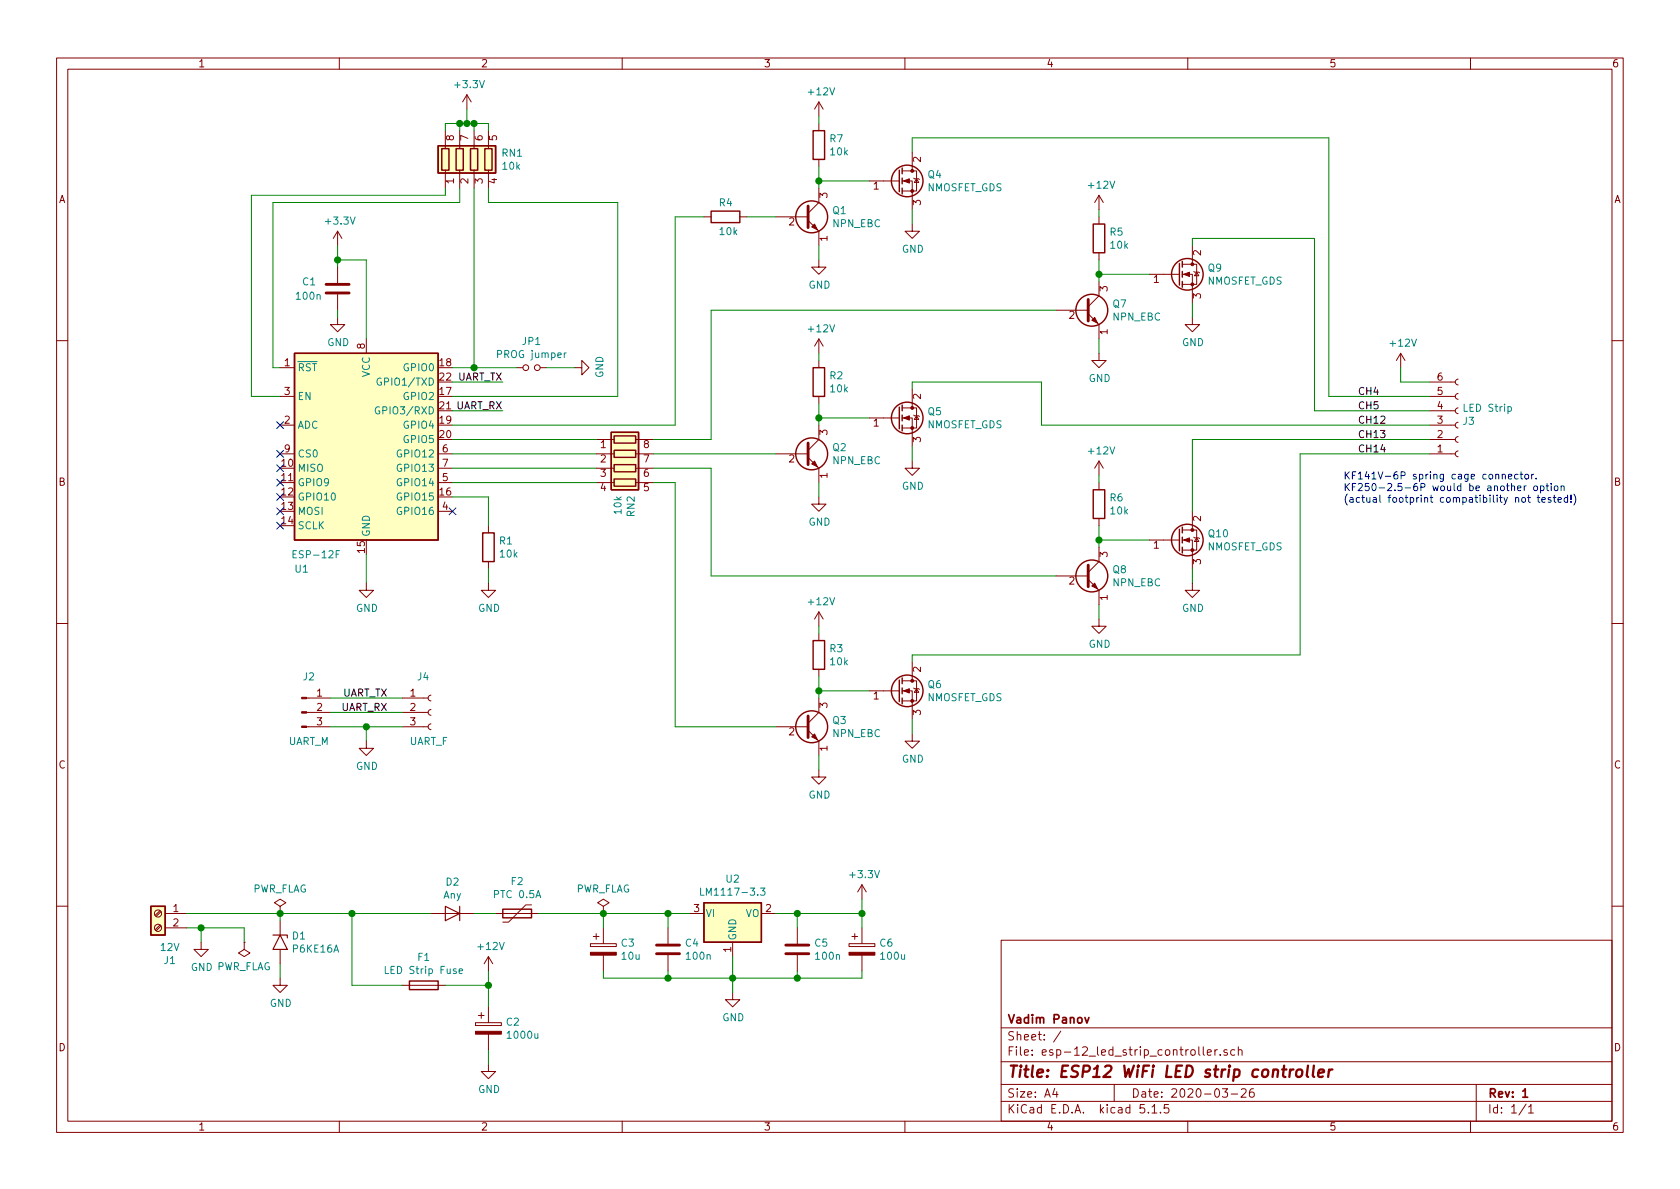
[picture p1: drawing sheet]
EESchema Schematic File Version 4
EELAYER 30 0
EELAYER END
$Descr A4 11693 8268
encoding utf-8
Sheet 1 1
Title "ESP12 WiFi LED strip controller"
Date "2020-03-26"
Rev "1"
Comp "Vadim Panov"
Comment1 ""
Comment2 ""
Comment3 ""
Comment4 ""
$EndDescr
$Comp
L RF_Module:ESP-12F U1
U 1 1
P 2550 3150
F 0 "U1" H 2100 2350 50  0000 C CNN
F 1 "ESP-12F" H 2200 2450 50  0000 C CNN
F 2 "RF_Module:ESP-12E" H 2550 3150 50  0001 C CNN
F 3 "http://wiki.ai-thinker.com/_media/esp8266/esp8266_series_modules_user_manual_v1.1.pdf" H 2200 3250 50  0001 C CNN
	1    2550 3150
	1    0    0    -1  
$EndComp
$Comp
L Regulator_Linear:LM1117-3.3 U2
U 1 1
P 5100 6350
F 0 "U2" H 5100 6592 50  0000 C CNN
F 1 "LM1117-3.3" H 5100 6501 50  0000 C CNN
F 2 "Package_TO_SOT_THT:TO-220-3_Vertical" H 5100 6350 50  0001 C CNN
F 3 "http://www.ti.com/lit/ds/symlink/lm1117.pdf" H 5100 6350 50  0001 C CNN
	1    5100 6350
	1    0    0    -1  
$EndComp
$Comp
L Device:Fuse F1
U 1 1
P 2950 6850
F 0 "F1" V 2753 6850 50  0000 C CNN
F 1 "LED Strip Fuse" V 2844 6850 50  0000 C CNN
F 2 "Fuse:Fuseholder_Cylinder-5x20mm_Schurter_0031_8201_Horizontal_Open" V 2880 6850 50  0001 C CNN
F 3 "~" H 2950 6850 50  0001 C CNN
	1    2950 6850
	0    1    1    0   
$EndComp
$Comp
L Device:Polyfuse F2
U 1 1
P 3600 6350
F 0 "F2" V 3375 6350 50  0000 C CNN
F 1 "PTC 0.5A" V 3466 6350 50  0000 C CNN
F 2 "Capacitor_THT:C_Disc_D8.0mm_W2.5mm_P5.00mm" H 3650 6150 50  0001 L CNN
F 3 "~" H 3600 6350 50  0001 C CNN
	1    3600 6350
	0    1    1    0   
$EndComp
$Comp
L Diode:1.5KExxA D1
U 1 1
P 1950 6550
F 0 "D1" V 1904 6629 50  0000 L CNN
F 1 "P6KE16A" V 1995 6629 50  0000 L CNN
F 2 "Diode_THT:D_DO-15_P15.24mm_Horizontal" H 1950 6350 50  0001 C CNN
F 3 "https://www.vishay.com/docs/88301/15ke.pdf" H 1900 6550 50  0001 C CNN
	1    1950 6550
	0    1    1    0   
$EndComp
$Comp
L Device:Q_NMOS_GDS Q4
U 1 1
P 6250 1250
F 0 "Q4" H 6454 1296 50  0000 L CNN
F 1 "NMOSFET_GDS" H 6454 1205 50  0000 L CNN
F 2 "Package_TO_SOT_THT:TO-220-3_Vertical" H 6450 1350 50  0001 C CNN
F 3 "~" H 6250 1250 50  0001 C CNN
	1    6250 1250
	1    0    0    -1  
$EndComp
Wire Wire Line
	1950 2750 1750 2750
$Comp
L power:+3.3V #PWR08
U 1 1
P 3250 750
F 0 "#PWR08" H 3250 600 50  0001 C CNN
F 1 "+3.3V" H 3265 923 50  0000 C CNN
F 2 "" H 3250 750 50  0001 C CNN
F 3 "" H 3250 750 50  0001 C CNN
	1    3250 750 
	1    0    0    -1  
$EndComp
$Comp
L power:GND #PWR06
U 1 1
P 2550 4050
F 0 "#PWR06" H 2550 3800 50  0001 C CNN
F 1 "GND" H 2555 3877 50  0000 C CNN
F 2 "" H 2550 4050 50  0001 C CNN
F 3 "" H 2550 4050 50  0001 C CNN
	1    2550 4050
	1    0    0    -1  
$EndComp
$Comp
L power:+3.3V #PWR020
U 1 1
P 6000 6250
F 0 "#PWR020" H 6000 6100 50  0001 C CNN
F 1 "+3.3V" H 6015 6423 50  0000 C CNN
F 2 "" H 6000 6250 50  0001 C CNN
F 3 "" H 6000 6250 50  0001 C CNN
	1    6000 6250
	1    0    0    -1  
$EndComp
$Comp
L power:GND #PWR013
U 1 1
P 5100 6900
F 0 "#PWR013" H 5100 6650 50  0001 C CNN
F 1 "GND" H 5105 6727 50  0000 C CNN
F 2 "" H 5100 6900 50  0001 C CNN
F 3 "" H 5100 6900 50  0001 C CNN
	1    5100 6900
	1    0    0    -1  
$EndComp
$Comp
L Device:D D2
U 1 1
P 3150 6350
F 0 "D2" H 3150 6134 50  0000 C CNN
F 1 "Any" H 3150 6225 50  0000 C CNN
F 2 "Diode_SMD:D_SMA-SMB_Universal_Handsoldering" H 3150 6350 50  0001 C CNN
F 3 "~" H 3150 6350 50  0001 C CNN
	1    3150 6350
	-1   0    0    1   
$EndComp
$Comp
L Device:R R1
U 1 1
P 3400 3800
F 0 "R1" H 3470 3846 50  0000 L CNN
F 1 "10k" H 3470 3755 50  0000 L CNN
F 2 "Resistor_SMD:R_0603_1608Metric_Pad1.05x0.95mm_HandSolder" V 3330 3800 50  0001 C CNN
F 3 "~" H 3400 3800 50  0001 C CNN
	1    3400 3800
	1    0    0    -1  
$EndComp
Wire Wire Line
	3150 3450 3400 3450
Wire Wire Line
	3400 3450 3400 3650
Wire Wire Line
	3400 4050 3400 3950
$Comp
L Connector:Screw_Terminal_01x02 J1
U 1 1
P 1100 6350
F 0 "J1" H 1018 6025 50  0000 C CNN
F 1 "12V" H 1018 6116 50  0000 C CNN
F 2 "Connector_Phoenix_MSTB:PhoenixContact_MSTBVA_2,5_2-G-5,08_1x02_P5.08mm_Vertical" H 1100 6350 50  0001 C CNN
F 3 "~" H 1100 6350 50  0001 C CNN
	1    1100 6350
	-1   0    0    -1  
$EndComp
$Comp
L power:GND #PWR01
U 1 1
P 1400 6550
F 0 "#PWR01" H 1400 6300 50  0001 C CNN
F 1 "GND" H 1405 6377 50  0000 C CNN
F 2 "" H 1400 6550 50  0001 C CNN
F 3 "" H 1400 6550 50  0001 C CNN
	1    1400 6550
	1    0    0    -1  
$EndComp
Wire Wire Line
	1300 6450 1400 6450
Wire Wire Line
	1400 6450 1400 6550
Wire Wire Line
	1950 6350 1950 6400
$Comp
L power:GND #PWR02
U 1 1
P 1950 6800
F 0 "#PWR02" H 1950 6550 50  0001 C CNN
F 1 "GND" H 1955 6627 50  0000 C CNN
F 2 "" H 1950 6800 50  0001 C CNN
F 3 "" H 1950 6800 50  0001 C CNN
	1    1950 6800
	1    0    0    -1  
$EndComp
Wire Wire Line
	1950 6350 2450 6350
Connection ~ 1950 6350
Wire Wire Line
	1950 6700 1950 6800
Wire Wire Line
	2550 4050 2550 3850
$Comp
L power:GND #PWR010
U 1 1
P 3400 4050
F 0 "#PWR010" H 3400 3800 50  0001 C CNN
F 1 "GND" H 3405 3877 50  0000 C CNN
F 2 "" H 3400 4050 50  0001 C CNN
F 3 "" H 3400 4050 50  0001 C CNN
	1    3400 4050
	1    0    0    -1  
$EndComp
$Comp
L Device:C C1
U 1 1
P 2350 2000
F 0 "C1" H 2100 2050 50  0000 L CNN
F 1 "100n" H 2050 1950 50  0000 L CNN
F 2 "Capacitor_SMD:C_0603_1608Metric_Pad1.05x0.95mm_HandSolder" H 2388 1850 50  0001 C CNN
F 3 "~" H 2350 2000 50  0001 C CNN
	1    2350 2000
	1    0    0    -1  
$EndComp
$Comp
L Device:CP C3
U 1 1
P 4200 6600
F 0 "C3" H 4318 6646 50  0000 L CNN
F 1 "10u" H 4318 6555 50  0000 L CNN
F 2 "Capacitor_SMD:C_0805_2012Metric_Pad1.15x1.40mm_HandSolder" H 4238 6450 50  0001 C CNN
F 3 "~" H 4200 6600 50  0001 C CNN
	1    4200 6600
	1    0    0    -1  
$EndComp
$Comp
L power:+3.3V #PWR04
U 1 1
P 2350 1700
F 0 "#PWR04" H 2350 1550 50  0001 C CNN
F 1 "+3.3V" H 2365 1873 50  0000 C CNN
F 2 "" H 2350 1700 50  0001 C CNN
F 3 "" H 2350 1700 50  0001 C CNN
	1    2350 1700
	1    0    0    -1  
$EndComp
$Comp
L power:GND #PWR05
U 1 1
P 2350 2200
F 0 "#PWR05" H 2350 1950 50  0001 C CNN
F 1 "GND" H 2355 2027 50  0000 C CNN
F 2 "" H 2350 2200 50  0001 C CNN
F 3 "" H 2350 2200 50  0001 C CNN
	1    2350 2200
	1    0    0    -1  
$EndComp
Wire Wire Line
	2350 2150 2350 2200
$Comp
L Device:CP C6
U 1 1
P 6000 6600
F 0 "C6" H 6118 6646 50  0000 L CNN
F 1 "100u" H 6118 6555 50  0000 L CNN
F 2 "Capacitor_Tantalum_SMD:CP_EIA-6032-28_Kemet-C_Pad2.25x2.35mm_HandSolder" H 6038 6450 50  0001 C CNN
F 3 "~" H 6000 6600 50  0001 C CNN
	1    6000 6600
	1    0    0    -1  
$EndComp
Wire Wire Line
	3750 6350 4200 6350
Wire Wire Line
	4200 6450 4200 6350
Connection ~ 4200 6350
Wire Wire Line
	4200 6350 4650 6350
Wire Wire Line
	3300 6350 3450 6350
Wire Wire Line
	5400 6350 5550 6350
Wire Wire Line
	6000 6350 6000 6450
Wire Wire Line
	6000 6250 6000 6350
Connection ~ 6000 6350
Wire Wire Line
	4200 6750 4200 6800
Wire Wire Line
	4200 6800 4650 6800
Wire Wire Line
	6000 6800 6000 6750
Wire Wire Line
	5100 6650 5100 6800
Connection ~ 5100 6800
Wire Wire Line
	5100 6800 5550 6800
Wire Wire Line
	5100 6900 5100 6800
Wire Wire Line
	2800 6850 2450 6850
Wire Wire Line
	2450 6850 2450 6350
Connection ~ 2450 6350
Wire Wire Line
	2450 6350 3000 6350
$Comp
L power:+12V #PWR09
U 1 1
P 3400 6750
F 0 "#PWR09" H 3400 6600 50  0001 C CNN
F 1 "+12V" H 3415 6923 50  0000 C CNN
F 2 "" H 3400 6750 50  0001 C CNN
F 3 "" H 3400 6750 50  0001 C CNN
	1    3400 6750
	1    0    0    -1  
$EndComp
$Comp
L Device:R R7
U 1 1
P 5700 1000
F 0 "R7" H 5770 1046 50  0000 L CNN
F 1 "10k" H 5770 955 50  0000 L CNN
F 2 "Resistor_SMD:R_0603_1608Metric_Pad1.05x0.95mm_HandSolder" V 5630 1000 50  0001 C CNN
F 3 "~" H 5700 1000 50  0001 C CNN
	1    5700 1000
	1    0    0    -1  
$EndComp
$Comp
L power:GND #PWR015
U 1 1
P 5700 1800
F 0 "#PWR015" H 5700 1550 50  0001 C CNN
F 1 "GND" H 5705 1627 50  0000 C CNN
F 2 "" H 5700 1800 50  0001 C CNN
F 3 "" H 5700 1800 50  0001 C CNN
	1    5700 1800
	1    0    0    -1  
$EndComp
$Comp
L power:+12V #PWR014
U 1 1
P 5700 800
F 0 "#PWR014" H 5700 650 50  0001 C CNN
F 1 "+12V" H 5715 973 50  0000 C CNN
F 2 "" H 5700 800 50  0001 C CNN
F 3 "" H 5700 800 50  0001 C CNN
	1    5700 800 
	1    0    0    -1  
$EndComp
Wire Wire Line
	5700 800  5700 850 
Wire Wire Line
	5700 1150 5700 1250
Wire Wire Line
	6050 1250 5700 1250
Connection ~ 5700 1250
Wire Wire Line
	5700 1250 5700 1300
$Comp
L power:GND #PWR022
U 1 1
P 6350 1550
F 0 "#PWR022" H 6350 1300 50  0001 C CNN
F 1 "GND" H 6355 1377 50  0000 C CNN
F 2 "" H 6350 1550 50  0001 C CNN
F 3 "" H 6350 1550 50  0001 C CNN
	1    6350 1550
	1    0    0    -1  
$EndComp
Wire Wire Line
	6350 1450 6350 1550
Wire Wire Line
	5700 1700 5700 1800
$Comp
L power:GND #PWR03
U 1 1
P 2550 5150
F 0 "#PWR03" H 2550 4900 50  0001 C CNN
F 1 "GND" H 2555 4977 50  0000 C CNN
F 2 "" H 2550 5150 50  0001 C CNN
F 3 "" H 2550 5150 50  0001 C CNN
	1    2550 5150
	1    0    0    -1  
$EndComp
Text Label 2700 4850 2    50   ~ 0
UART_TX
Wire Wire Line
	3150 2850 3500 2850
Text Label 3500 2650 2    50   ~ 0
UART_TX
Text Label 3500 2850 2    50   ~ 0
UART_RX
Wire Wire Line
	3500 2650 3150 2650
$Comp
L Device:Q_NMOS_GDS Q5
U 1 1
P 6250 2900
F 0 "Q5" H 6454 2946 50  0000 L CNN
F 1 "NMOSFET_GDS" H 6454 2855 50  0000 L CNN
F 2 "Package_TO_SOT_THT:TO-220-3_Vertical" H 6450 3000 50  0001 C CNN
F 3 "~" H 6250 2900 50  0001 C CNN
	1    6250 2900
	1    0    0    -1  
$EndComp
$Comp
L power:GND #PWR017
U 1 1
P 5700 3450
F 0 "#PWR017" H 5700 3200 50  0001 C CNN
F 1 "GND" H 5705 3277 50  0000 C CNN
F 2 "" H 5700 3450 50  0001 C CNN
F 3 "" H 5700 3450 50  0001 C CNN
	1    5700 3450
	1    0    0    -1  
$EndComp
Wire Wire Line
	6050 2900 5700 2900
Wire Wire Line
	5700 2900 5700 2950
$Comp
L power:GND #PWR023
U 1 1
P 6350 3200
F 0 "#PWR023" H 6350 2950 50  0001 C CNN
F 1 "GND" H 6355 3027 50  0000 C CNN
F 2 "" H 6350 3200 50  0001 C CNN
F 3 "" H 6350 3200 50  0001 C CNN
	1    6350 3200
	1    0    0    -1  
$EndComp
Wire Wire Line
	6350 3100 6350 3200
Wire Wire Line
	5700 3350 5700 3450
$Comp
L Device:Q_NMOS_GDS Q6
U 1 1
P 6250 4800
F 0 "Q6" H 6454 4846 50  0000 L CNN
F 1 "NMOSFET_GDS" H 6454 4755 50  0000 L CNN
F 2 "Package_TO_SOT_THT:TO-220-3_Vertical" H 6450 4900 50  0001 C CNN
F 3 "~" H 6250 4800 50  0001 C CNN
	1    6250 4800
	1    0    0    -1  
$EndComp
$Comp
L power:GND #PWR019
U 1 1
P 5700 5350
F 0 "#PWR019" H 5700 5100 50  0001 C CNN
F 1 "GND" H 5705 5177 50  0000 C CNN
F 2 "" H 5700 5350 50  0001 C CNN
F 3 "" H 5700 5350 50  0001 C CNN
	1    5700 5350
	1    0    0    -1  
$EndComp
$Comp
L power:+12V #PWR018
U 1 1
P 5700 4350
F 0 "#PWR018" H 5700 4200 50  0001 C CNN
F 1 "+12V" H 5715 4523 50  0000 C CNN
F 2 "" H 5700 4350 50  0001 C CNN
F 3 "" H 5700 4350 50  0001 C CNN
	1    5700 4350
	1    0    0    -1  
$EndComp
Wire Wire Line
	6050 4800 5700 4800
Wire Wire Line
	5700 4800 5700 4850
$Comp
L power:GND #PWR024
U 1 1
P 6350 5100
F 0 "#PWR024" H 6350 4850 50  0001 C CNN
F 1 "GND" H 6355 4927 50  0000 C CNN
F 2 "" H 6350 5100 50  0001 C CNN
F 3 "" H 6350 5100 50  0001 C CNN
	1    6350 5100
	1    0    0    -1  
$EndComp
Wire Wire Line
	6350 5000 6350 5100
Wire Wire Line
	5700 5250 5700 5350
$Comp
L Device:Q_NMOS_GDS Q9
U 1 1
P 8200 1900
F 0 "Q9" H 8404 1946 50  0000 L CNN
F 1 "NMOSFET_GDS" H 8404 1855 50  0000 L CNN
F 2 "Package_TO_SOT_THT:TO-220-3_Vertical" H 8400 2000 50  0001 C CNN
F 3 "~" H 8200 1900 50  0001 C CNN
	1    8200 1900
	1    0    0    -1  
$EndComp
$Comp
L power:GND #PWR026
U 1 1
P 7650 2450
F 0 "#PWR026" H 7650 2200 50  0001 C CNN
F 1 "GND" H 7655 2277 50  0000 C CNN
F 2 "" H 7650 2450 50  0001 C CNN
F 3 "" H 7650 2450 50  0001 C CNN
	1    7650 2450
	1    0    0    -1  
$EndComp
Wire Wire Line
	8000 1900 7650 1900
Wire Wire Line
	7650 1900 7650 1950
$Comp
L power:GND #PWR029
U 1 1
P 8300 2200
F 0 "#PWR029" H 8300 1950 50  0001 C CNN
F 1 "GND" H 8305 2027 50  0000 C CNN
F 2 "" H 8300 2200 50  0001 C CNN
F 3 "" H 8300 2200 50  0001 C CNN
	1    8300 2200
	1    0    0    -1  
$EndComp
Wire Wire Line
	8300 2100 8300 2200
Wire Wire Line
	7650 2350 7650 2450
$Comp
L power:GND #PWR028
U 1 1
P 7650 4300
F 0 "#PWR028" H 7650 4050 50  0001 C CNN
F 1 "GND" H 7655 4127 50  0000 C CNN
F 2 "" H 7650 4300 50  0001 C CNN
F 3 "" H 7650 4300 50  0001 C CNN
	1    7650 4300
	1    0    0    -1  
$EndComp
Wire Wire Line
	8000 3750 7650 3750
Wire Wire Line
	7650 3750 7650 3800
$Comp
L power:GND #PWR030
U 1 1
P 8300 4050
F 0 "#PWR030" H 8300 3800 50  0001 C CNN
F 1 "GND" H 8305 3877 50  0000 C CNN
F 2 "" H 8300 4050 50  0001 C CNN
F 3 "" H 8300 4050 50  0001 C CNN
	1    8300 4050
	1    0    0    -1  
$EndComp
Wire Wire Line
	8300 3950 8300 4050
Wire Wire Line
	7650 4200 7650 4300
Wire Wire Line
	3150 2950 4700 2950
Wire Wire Line
	4700 2950 4700 1500
$Comp
L power:+12V #PWR031
U 1 1
P 9750 2550
F 0 "#PWR031" H 9750 2400 50  0001 C CNN
F 1 "+12V" H 9765 2723 50  0000 C CNN
F 2 "" H 9750 2550 50  0001 C CNN
F 3 "" H 9750 2550 50  0001 C CNN
	1    9750 2550
	1    0    0    -1  
$EndComp
Wire Wire Line
	6350 1050 6350 950 
Wire Wire Line
	6350 950  9250 950 
Wire Wire Line
	9250 950  9250 2750
Wire Wire Line
	8300 1700 8300 1650
Wire Wire Line
	8300 1650 9150 1650
Wire Wire Line
	9150 1650 9150 2850
Wire Wire Line
	6350 2700 6350 2650
Wire Wire Line
	6350 2650 7250 2650
Wire Wire Line
	6350 4600 6350 4550
Wire Wire Line
	6350 4550 9050 4550
Wire Wire Line
	9050 4550 9050 3150
Wire Wire Line
	1300 6350 1950 6350
$Comp
L Device:C C4
U 1 1
P 4650 6600
F 0 "C4" H 4765 6646 50  0000 L CNN
F 1 "100n" H 4765 6555 50  0000 L CNN
F 2 "Capacitor_SMD:C_0603_1608Metric_Pad1.05x0.95mm_HandSolder" H 4688 6450 50  0001 C CNN
F 3 "~" H 4650 6600 50  0001 C CNN
	1    4650 6600
	1    0    0    -1  
$EndComp
Wire Wire Line
	4650 6450 4650 6350
Connection ~ 4650 6350
Wire Wire Line
	4650 6350 4800 6350
Wire Wire Line
	4650 6750 4650 6800
Connection ~ 4650 6800
Wire Wire Line
	4650 6800 5100 6800
$Comp
L Device:C C5
U 1 1
P 5550 6600
F 0 "C5" H 5665 6646 50  0000 L CNN
F 1 "100n" H 5665 6555 50  0000 L CNN
F 2 "Capacitor_SMD:C_0603_1608Metric_Pad1.05x0.95mm_HandSolder" H 5588 6450 50  0001 C CNN
F 3 "~" H 5550 6600 50  0001 C CNN
	1    5550 6600
	1    0    0    -1  
$EndComp
Wire Wire Line
	5550 6350 5550 6450
Connection ~ 5550 6350
Wire Wire Line
	5550 6350 6000 6350
Wire Wire Line
	5550 6750 5550 6800
Connection ~ 5550 6800
Wire Wire Line
	5550 6800 6000 6800
$Comp
L Device:CP C2
U 1 1
P 3400 7150
F 0 "C2" H 3518 7196 50  0000 L CNN
F 1 "1000u" H 3518 7105 50  0000 L CNN
F 2 "Capacitor_THT:CP_Radial_D10.0mm_P5.00mm_P7.50mm" H 3438 7000 50  0001 C CNN
F 3 "~" H 3400 7150 50  0001 C CNN
	1    3400 7150
	1    0    0    -1  
$EndComp
Wire Wire Line
	3400 6850 3100 6850
$Comp
L power:GND #PWR07
U 1 1
P 3400 7400
F 0 "#PWR07" H 3400 7150 50  0001 C CNN
F 1 "GND" H 3405 7227 50  0000 C CNN
F 2 "" H 3400 7400 50  0001 C CNN
F 3 "" H 3400 7400 50  0001 C CNN
	1    3400 7400
	1    0    0    -1  
$EndComp
Wire Wire Line
	3400 7300 3400 7400
Text Label 9450 2750 0    50   ~ 0
CH4
Text Label 9450 2850 0    50   ~ 0
CH5
Text Label 9450 2950 0    50   ~ 0
CH12
Text Label 9450 3050 0    50   ~ 0
CH13
Text Label 9450 3150 0    50   ~ 0
CH14
Wire Wire Line
	9250 2750 9950 2750
Wire Wire Line
	9150 2850 9950 2850
Wire Wire Line
	8300 3050 9950 3050
Wire Wire Line
	9050 3150 9950 3150
Wire Wire Line
	9750 2550 9750 2650
Wire Wire Line
	9750 2650 9950 2650
Wire Wire Line
	3400 6850 3400 7000
Connection ~ 3400 6850
$Comp
L Device:Q_NPN_EBC Q1
U 1 1
P 5600 1500
F 0 "Q1" H 5791 1546 50  0000 L CNN
F 1 "NPN_EBC" H 5791 1455 50  0000 L CNN
F 2 "Package_TO_SOT_THT:TO-92_HandSolder" H 5800 1600 50  0001 C CNN
F 3 "~" H 5600 1500 50  0001 C CNN
	1    5600 1500
	1    0    0    -1  
$EndComp
$Comp
L Device:Q_NPN_EBC Q2
U 1 1
P 5600 3150
F 0 "Q2" H 5791 3196 50  0000 L CNN
F 1 "NPN_EBC" H 5791 3105 50  0000 L CNN
F 2 "Package_TO_SOT_THT:TO-92_HandSolder" H 5800 3250 50  0001 C CNN
F 3 "~" H 5600 3150 50  0001 C CNN
	1    5600 3150
	1    0    0    -1  
$EndComp
$Comp
L Device:Q_NPN_EBC Q3
U 1 1
P 5600 5050
F 0 "Q3" H 5791 5096 50  0000 L CNN
F 1 "NPN_EBC" H 5791 5005 50  0000 L CNN
F 2 "Package_TO_SOT_THT:TO-92_HandSolder" H 5800 5150 50  0001 C CNN
F 3 "~" H 5600 5050 50  0001 C CNN
	1    5600 5050
	1    0    0    -1  
$EndComp
$Comp
L Device:Q_NPN_EBC Q7
U 1 1
P 7550 2150
F 0 "Q7" H 7741 2196 50  0000 L CNN
F 1 "NPN_EBC" H 7741 2105 50  0000 L CNN
F 2 "Package_TO_SOT_THT:TO-92_HandSolder" H 7750 2250 50  0001 C CNN
F 3 "~" H 7550 2150 50  0001 C CNN
	1    7550 2150
	1    0    0    -1  
$EndComp
$Comp
L Device:Q_NPN_EBC Q8
U 1 1
P 7550 4000
F 0 "Q8" H 7741 4046 50  0000 L CNN
F 1 "NPN_EBC" H 7741 3955 50  0000 L CNN
F 2 "Package_TO_SOT_THT:TO-92_HandSolder" H 7750 4100 50  0001 C CNN
F 3 "~" H 7550 4000 50  0001 C CNN
	1    7550 4000
	1    0    0    -1  
$EndComp
NoConn ~ 1950 2950
NoConn ~ 1950 3150
NoConn ~ 1950 3250
NoConn ~ 1950 3350
NoConn ~ 1950 3450
NoConn ~ 1950 3550
NoConn ~ 1950 3650
NoConn ~ 3150 3550
Wire Wire Line
	3400 6750 3400 6850
$Comp
L Device:R_Pack04 RN1
U 1 1
P 3300 1100
F 0 "RN1" H 3488 1146 50  0000 L CNN
F 1 "10k" H 3488 1055 50  0000 L CNN
F 2 "Resistor_SMD:R_Array_Convex_4x0603" V 3575 1100 50  0001 C CNN
F 3 "~" H 3300 1100 50  0001 C CNN
	1    3300 1100
	1    0    0    -1  
$EndComp
Wire Wire Line
	1950 2550 1900 2550
$Comp
L Device:Jumper_NO_Small JP1
U 1 1
P 3700 2550
F 0 "JP1" H 3700 2735 50  0000 C CNN
F 1 "PROG jumper" H 3700 2644 50  0000 C CNN
F 2 "Connector_PinHeader_2.54mm:PinHeader_1x02_P2.54mm_Vertical" H 3700 2550 50  0001 C CNN
F 3 "~" H 3700 2550 50  0001 C CNN
	1    3700 2550
	1    0    0    -1  
$EndComp
$Comp
L power:GND #PWR012
U 1 1
P 4000 2550
F 0 "#PWR012" H 4000 2300 50  0001 C CNN
F 1 "GND" H 4005 2377 50  0000 C CNN
F 2 "" H 4000 2550 50  0001 C CNN
F 3 "" H 4000 2550 50  0001 C CNN
	1    4000 2550
	0    -1   -1   0   
$EndComp
Wire Wire Line
	4000 2550 3800 2550
Wire Wire Line
	3600 2550 3300 2550
Wire Wire Line
	2350 1700 2350 1800
Wire Wire Line
	2350 1800 2550 1800
Wire Wire Line
	2550 1800 2550 2350
Connection ~ 2350 1800
Wire Wire Line
	2350 1800 2350 1850
Wire Wire Line
	1900 2550 1900 1400
Wire Wire Line
	1900 1400 3200 1400
Wire Wire Line
	3200 1400 3200 1300
Wire Wire Line
	1750 2750 1750 1350
Wire Wire Line
	1750 1350 3100 1350
Wire Wire Line
	3100 1350 3100 1300
Wire Wire Line
	3300 2550 3300 1300
Connection ~ 3300 2550
Wire Wire Line
	3300 2550 3150 2550
Wire Wire Line
	4300 2750 4300 1400
Wire Wire Line
	4300 1400 3400 1400
Wire Wire Line
	3400 1400 3400 1300
Wire Wire Line
	3150 2750 4300 2750
Wire Wire Line
	3100 900  3100 850 
Wire Wire Line
	3100 850  3200 850 
Wire Wire Line
	3400 850  3400 900 
Wire Wire Line
	3300 900  3300 850 
Connection ~ 3300 850 
Wire Wire Line
	3300 850  3400 850 
Wire Wire Line
	3200 850  3200 900 
Connection ~ 3200 850 
Wire Wire Line
	3200 850  3250 850 
Wire Wire Line
	3250 750  3250 850 
Connection ~ 3250 850 
Wire Wire Line
	3250 850  3300 850 
$Comp
L power:PWR_FLAG #FLG0101
U 1 1
P 1950 6350
F 0 "#FLG0101" H 1950 6425 50  0001 C CNN
F 1 "PWR_FLAG" H 1950 6523 50  0000 C CNN
F 2 "" H 1950 6350 50  0001 C CNN
F 3 "~" H 1950 6350 50  0001 C CNN
	1    1950 6350
	1    0    0    -1  
$EndComp
$Comp
L power:PWR_FLAG #FLG0107
U 1 1
P 1700 6550
F 0 "#FLG0107" H 1700 6625 50  0001 C CNN
F 1 "PWR_FLAG" H 1700 6723 50  0000 C CNN
F 2 "" H 1700 6550 50  0001 C CNN
F 3 "~" H 1700 6550 50  0001 C CNN
	1    1700 6550
	-1   0    0    1   
$EndComp
Connection ~ 1400 6450
Wire Wire Line
	1400 6450 1700 6450
Wire Wire Line
	1700 6450 1700 6550
$Comp
L power:PWR_FLAG #FLG0108
U 1 1
P 4200 6350
F 0 "#FLG0108" H 4200 6425 50  0001 C CNN
F 1 "PWR_FLAG" H 4200 6523 50  0000 C CNN
F 2 "" H 4200 6350 50  0001 C CNN
F 3 "~" H 4200 6350 50  0001 C CNN
	1    4200 6350
	1    0    0    -1  
$EndComp
$Comp
L Device:R_Pack04 RN2
U 1 1
P 4350 3250
F 0 "RN2" H 4538 3296 50  0000 L CNN
F 1 "10k" H 4538 3205 50  0000 L CNN
F 2 "Resistor_SMD:R_Array_Convex_4x0603" V 4625 3250 50  0001 C CNN
F 3 "~" H 4350 3250 50  0001 C CNN
	1    4350 3250
	0    1    1    0   
$EndComp
Wire Wire Line
	4150 3150 3150 3150
Wire Wire Line
	3150 3250 4150 3250
Wire Wire Line
	3150 3350 4150 3350
Wire Wire Line
	3150 3050 4150 3050
Wire Wire Line
	4550 3050 4950 3050
Wire Wire Line
	4950 3050 4950 2150
Wire Wire Line
	4550 3150 5400 3150
Wire Wire Line
	4550 3250 4950 3250
Wire Wire Line
	4950 3250 4950 4000
Wire Wire Line
	4950 4000 7350 4000
Wire Wire Line
	4550 3350 4700 3350
Wire Wire Line
	4700 3350 4700 5050
Wire Wire Line
	4700 5050 5400 5050
Text Notes 9350 3500 0    50   ~ 0
KF141V-6P spring cage connector.\nKF250-2.5-6P would be another option\n(actual footprint compatibility not tested!)
$Comp
L Connector:Conn_01x06_Female J3
U 1 1
P 10150 2950
F 0 "J3" H 10178 2926 50  0000 L CNN
F 1 "LED Strip" H 10178 2835 50  0000 L CNN
F 2 "Connector_KEFA_Homemade:KF141V-6P_P2.54mm" H 10150 2950 50  0001 C CNN
F 3 "~" H 10150 2950 50  0001 C CNN
	1    10150 2950
	1    0    0    1   
$EndComp
$Comp
L Device:R R4
U 1 1
P 5050 1500
F 0 "R4" V 4950 1450 50  0000 L CNN
F 1 "10k" V 5150 1450 50  0000 L CNN
F 2 "Resistor_SMD:R_0603_1608Metric_Pad1.05x0.95mm_HandSolder" V 4980 1500 50  0001 C CNN
F 3 "~" H 5050 1500 50  0001 C CNN
	1    5050 1500
	0    1    1    0   
$EndComp
Wire Wire Line
	4700 1500 4900 1500
Wire Wire Line
	5200 1500 5400 1500
Text Label 2700 4950 2    50   ~ 0
UART_RX
$Comp
L Connector:Conn_01x03_Male J2
U 1 1
P 2100 4950
F 0 "J2" H 2150 5200 50  0000 C CNN
F 1 "UART_M" H 2150 4750 50  0000 C CNN
F 2 "Connector_PinHeader_2.54mm:PinHeader_1x03_P2.54mm_Vertical" H 2100 4950 50  0001 C CNN
F 3 "~" H 2100 4950 50  0001 C CNN
	1    2100 4950
	1    0    0    -1  
$EndComp
$Comp
L Connector:Conn_01x03_Female J4
U 1 1
P 3000 4950
F 0 "J4" H 2900 5200 50  0000 L CNN
F 1 "UART_F" H 2850 4750 50  0000 L CNN
F 2 "Connector_PinSocket_2.54mm:PinSocket_1x03_P2.54mm_Vertical" H 3000 4950 50  0001 C CNN
F 3 "~" H 3000 4950 50  0001 C CNN
	1    3000 4950
	1    0    0    -1  
$EndComp
Wire Wire Line
	2300 4850 2800 4850
Wire Wire Line
	2300 4950 2800 4950
Wire Wire Line
	2300 5050 2550 5050
Wire Wire Line
	2550 5150 2550 5050
Connection ~ 2550 5050
Wire Wire Line
	2550 5050 2800 5050
$Comp
L Device:R R3
U 1 1
P 5700 4550
F 0 "R3" H 5770 4596 50  0000 L CNN
F 1 "10k" H 5770 4505 50  0000 L CNN
F 2 "Resistor_SMD:R_0603_1608Metric_Pad1.05x0.95mm_HandSolder" V 5630 4550 50  0001 C CNN
F 3 "~" H 5700 4550 50  0001 C CNN
	1    5700 4550
	1    0    0    -1  
$EndComp
Wire Wire Line
	5700 4350 5700 4400
Wire Wire Line
	5700 4700 5700 4800
Connection ~ 5700 4800
Connection ~ 7650 3750
Wire Wire Line
	8300 3050 8300 3550
Wire Wire Line
	7650 3650 7650 3750
Wire Wire Line
	7650 3300 7650 3350
$Comp
L Device:R R6
U 1 1
P 7650 3500
F 0 "R6" H 7720 3546 50  0000 L CNN
F 1 "10k" H 7720 3455 50  0000 L CNN
F 2 "Resistor_SMD:R_0603_1608Metric_Pad1.05x0.95mm_HandSolder" V 7580 3500 50  0001 C CNN
F 3 "~" H 7650 3500 50  0001 C CNN
	1    7650 3500
	1    0    0    -1  
$EndComp
$Comp
L power:+12V #PWR021
U 1 1
P 7650 3300
F 0 "#PWR021" H 7650 3150 50  0001 C CNN
F 1 "+12V" H 7665 3473 50  0000 C CNN
F 2 "" H 7650 3300 50  0001 C CNN
F 3 "" H 7650 3300 50  0001 C CNN
	1    7650 3300
	1    0    0    -1  
$EndComp
Wire Wire Line
	7250 2950 9950 2950
Wire Wire Line
	7250 2650 7250 2950
$Comp
L Device:Q_NMOS_GDS Q10
U 1 1
P 8200 3750
F 0 "Q10" H 8404 3796 50  0000 L CNN
F 1 "NMOSFET_GDS" H 8404 3705 50  0000 L CNN
F 2 "Package_TO_SOT_THT:TO-220-3_Vertical" H 8400 3850 50  0001 C CNN
F 3 "~" H 8200 3750 50  0001 C CNN
	1    8200 3750
	1    0    0    -1  
$EndComp
Wire Wire Line
	5700 2800 5700 2900
Wire Wire Line
	5700 2450 5700 2500
$Comp
L Device:R R2
U 1 1
P 5700 2650
F 0 "R2" H 5770 2696 50  0000 L CNN
F 1 "10k" H 5770 2605 50  0000 L CNN
F 2 "Resistor_SMD:R_0603_1608Metric_Pad1.05x0.95mm_HandSolder" V 5630 2650 50  0001 C CNN
F 3 "~" H 5700 2650 50  0001 C CNN
	1    5700 2650
	1    0    0    -1  
$EndComp
$Comp
L power:+12V #PWR011
U 1 1
P 5700 2450
F 0 "#PWR011" H 5700 2300 50  0001 C CNN
F 1 "+12V" H 5715 2623 50  0000 C CNN
F 2 "" H 5700 2450 50  0001 C CNN
F 3 "" H 5700 2450 50  0001 C CNN
	1    5700 2450
	1    0    0    -1  
$EndComp
Wire Wire Line
	4950 2150 7350 2150
Connection ~ 5700 2900
Wire Wire Line
	7650 1800 7650 1900
Wire Wire Line
	7650 1450 7650 1500
$Comp
L Device:R R5
U 1 1
P 7650 1650
F 0 "R5" H 7720 1696 50  0000 L CNN
F 1 "10k" H 7720 1605 50  0000 L CNN
F 2 "Resistor_SMD:R_0603_1608Metric_Pad1.05x0.95mm_HandSolder" V 7580 1650 50  0001 C CNN
F 3 "~" H 7650 1650 50  0001 C CNN
	1    7650 1650
	1    0    0    -1  
$EndComp
$Comp
L power:+12V #PWR016
U 1 1
P 7650 1450
F 0 "#PWR016" H 7650 1300 50  0001 C CNN
F 1 "+12V" H 7665 1623 50  0000 C CNN
F 2 "" H 7650 1450 50  0001 C CNN
F 3 "" H 7650 1450 50  0001 C CNN
	1    7650 1450
	1    0    0    -1  
$EndComp
Connection ~ 7650 1900
$EndSCHEMATC
